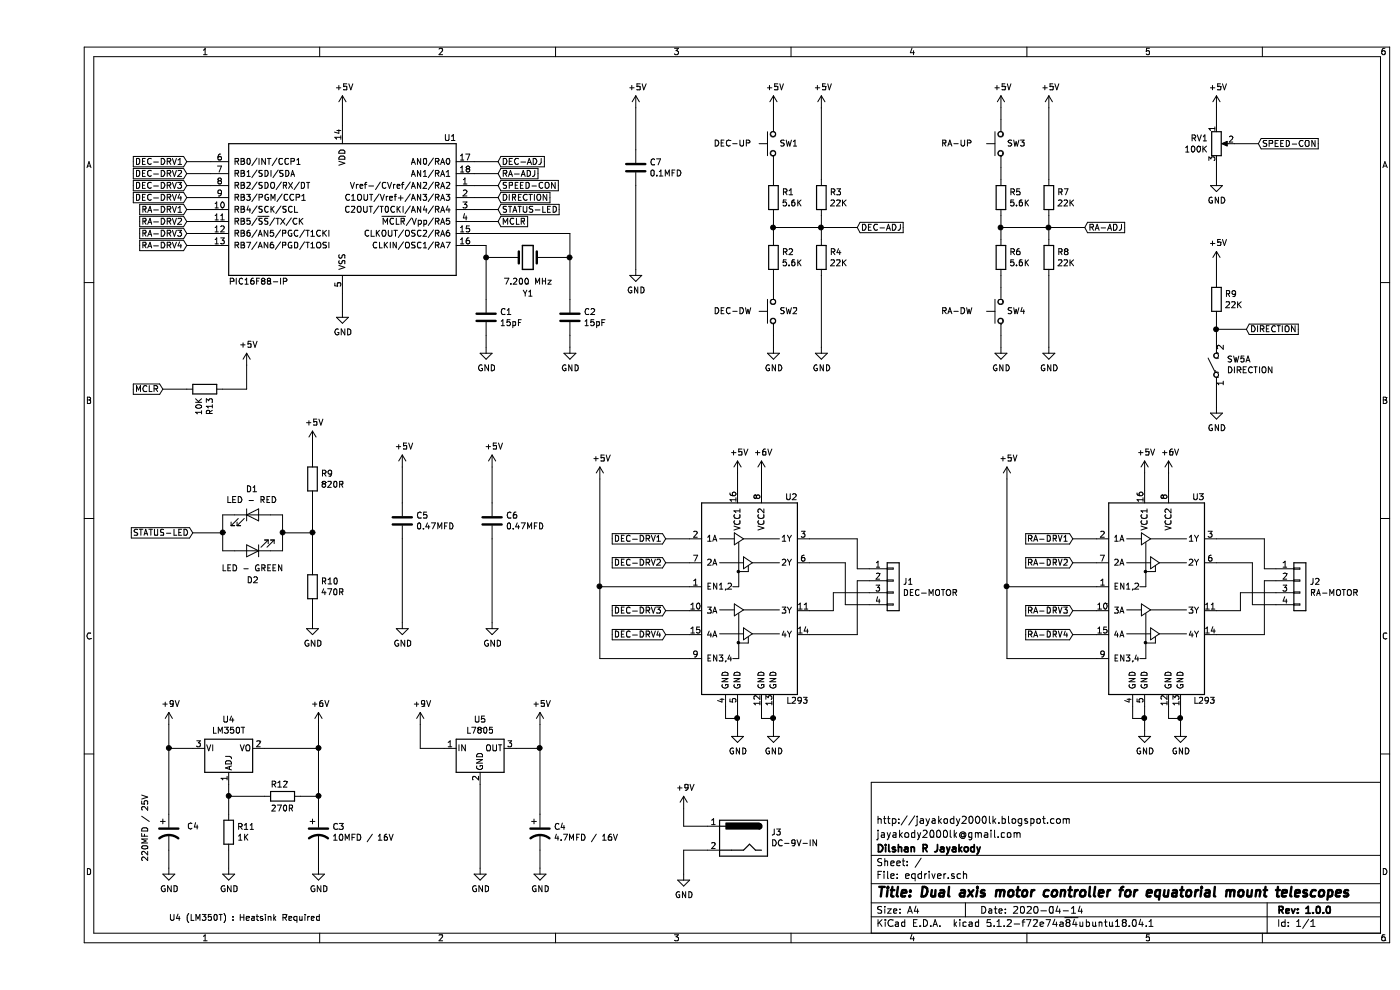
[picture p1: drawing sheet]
EESchema Schematic File Version 4
LIBS:eqdriver-cache
EELAYER 29 0
EELAYER END
$Descr A4 11693 8268
encoding utf-8
Sheet 1 1
Title "Dual axis motor controller for equatorial mount telescopes"
Date "2020-04-14"
Rev "1.0.0"
Comp "Dilshan R Jayakody"
Comment1 "jayakody2000lk@gmail.com"
Comment2 "http://jayakody2000lk.blogspot.com"
Comment3 ""
Comment4 ""
$EndDescr
$Comp
L MCU_Microchip_PIC16:PIC16F88-IP U1
U 1 1
P 2550 1750
F 0 "U1" H 3450 2350 50  0000 C CNN
F 1 "PIC16F88-IP" H 1850 1150 50  0000 C CNN
F 2 "" H 2550 1750 50  0001 C CIN
F 3 "http://ww1.microchip.com/downloads/en/DeviceDoc/30487D.pdf" H 2550 1750 50  0001 C CNN
	1    2550 1750
	1    0    0    -1  
$EndComp
$Comp
L power:GND #PWR?
U 1 1
P 2550 2600
F 0 "#PWR?" H 2550 2350 50  0001 C CNN
F 1 "GND" H 2555 2427 50  0000 C CNN
F 2 "" H 2550 2600 50  0001 C CNN
F 3 "" H 2550 2600 50  0001 C CNN
	1    2550 2600
	1    0    0    -1  
$EndComp
Wire Wire Line
	2550 2450 2550 2600
$Comp
L power:+5V #PWR?
U 1 1
P 2550 900
F 0 "#PWR?" H 2550 750 50  0001 C CNN
F 1 "+5V" H 2565 1073 50  0000 C CNN
F 2 "" H 2550 900 50  0001 C CNN
F 3 "" H 2550 900 50  0001 C CNN
	1    2550 900 
	1    0    0    -1  
$EndComp
Wire Wire Line
	2550 900  2550 1050
$Comp
L Device:Crystal Y1
U 1 1
P 4100 2150
F 0 "Y1" H 4100 1850 50  0000 C CNN
F 1 "7.200 MHz" H 4100 1950 50  0000 C CNN
F 2 "" H 4100 2150 50  0001 C CNN
F 3 "~" H 4100 2150 50  0001 C CNN
	1    4100 2150
	1    0    0    -1  
$EndComp
Wire Wire Line
	3650 2050 3750 2050
Wire Wire Line
	3750 2050 3750 2150
Wire Wire Line
	3750 2150 3950 2150
Wire Wire Line
	4450 1950 3650 1950
Wire Wire Line
	4450 1950 4450 2150
Wire Wire Line
	4450 2150 4250 2150
$Comp
L Device:C C1
U 1 1
P 3750 2650
F 0 "C1" H 3865 2696 50  0000 L CNN
F 1 "15pF" H 3865 2605 50  0000 L CNN
F 2 "" H 3788 2500 50  0001 C CNN
F 3 "~" H 3750 2650 50  0001 C CNN
	1    3750 2650
	1    0    0    -1  
$EndComp
$Comp
L Device:C C2
U 1 1
P 4450 2650
F 0 "C2" H 4565 2696 50  0000 L CNN
F 1 "15pF" H 4565 2605 50  0000 L CNN
F 2 "" H 4488 2500 50  0001 C CNN
F 3 "~" H 4450 2650 50  0001 C CNN
	1    4450 2650
	1    0    0    -1  
$EndComp
Wire Wire Line
	3750 2500 3750 2150
Connection ~ 3750 2150
Wire Wire Line
	4450 2150 4450 2500
Connection ~ 4450 2150
$Comp
L power:GND #PWR?
U 1 1
P 3750 2900
F 0 "#PWR?" H 3750 2650 50  0001 C CNN
F 1 "GND" H 3755 2727 50  0000 C CNN
F 2 "" H 3750 2900 50  0001 C CNN
F 3 "" H 3750 2900 50  0001 C CNN
	1    3750 2900
	1    0    0    -1  
$EndComp
$Comp
L power:GND #PWR?
U 1 1
P 4450 2900
F 0 "#PWR?" H 4450 2650 50  0001 C CNN
F 1 "GND" H 4455 2727 50  0000 C CNN
F 2 "" H 4450 2900 50  0001 C CNN
F 3 "" H 4450 2900 50  0001 C CNN
	1    4450 2900
	1    0    0    -1  
$EndComp
Text GLabel 3850 1550 2    50   Input ~ 0
SPEED-CON
Text GLabel 3850 1450 2    50   Input ~ 0
RA-ADJ
Text GLabel 3850 1350 2    50   Input ~ 0
DEC-ADJ
Text GLabel 3850 1650 2    50   Input ~ 0
DIRECTION
Text GLabel 3850 1750 2    50   Input ~ 0
STATUS-LED
Text GLabel 3850 1850 2    50   Input ~ 0
MCLR
Wire Wire Line
	3650 1350 3850 1350
Wire Wire Line
	3850 1450 3650 1450
Wire Wire Line
	3650 1550 3850 1550
Wire Wire Line
	3850 1650 3650 1650
Wire Wire Line
	3850 1750 3650 1750
Wire Wire Line
	3650 1850 3850 1850
Text GLabel 1250 1350 0    50   Input ~ 0
DEC-DRV1
Text GLabel 1250 1450 0    50   Input ~ 0
DEC-DRV2
Text GLabel 1250 1550 0    50   Input ~ 0
DEC-DRV3
Text GLabel 1250 1650 0    50   Input ~ 0
DEC-DRV4
Text GLabel 1250 1750 0    50   Input ~ 0
RA-DRV1
Text GLabel 1250 1850 0    50   Input ~ 0
RA-DRV2
Text GLabel 1250 1950 0    50   Input ~ 0
RA-DRV3
Text GLabel 1250 2050 0    50   Input ~ 0
RA-DRV4
Wire Wire Line
	1250 1350 1450 1350
Wire Wire Line
	1450 1450 1250 1450
Wire Wire Line
	1250 1550 1450 1550
Wire Wire Line
	1450 1650 1250 1650
Wire Wire Line
	1250 1750 1450 1750
Wire Wire Line
	1450 1850 1250 1850
Wire Wire Line
	1250 1950 1450 1950
Wire Wire Line
	1450 2050 1250 2050
$Comp
L Switch:SW_Push SW1
U 1 1
P 6150 1200
F 0 "SW1" V 6150 1150 50  0000 R CNN
F 1 "DEC-UP" V 6150 1700 50  0000 R CNN
F 2 "" H 6150 1400 50  0001 C CNN
F 3 "~" H 6150 1400 50  0001 C CNN
	1    6150 1200
	0    -1   -1   0   
$EndComp
$Comp
L Device:R R2
U 1 1
P 6150 2150
F 0 "R2" H 6220 2196 50  0000 L CNN
F 1 "5.6K" H 6220 2105 50  0000 L CNN
F 2 "" V 6080 2150 50  0001 C CNN
F 3 "~" H 6150 2150 50  0001 C CNN
	1    6150 2150
	1    0    0    -1  
$EndComp
$Comp
L power:+5V #PWR?
U 1 1
P 6150 900
F 0 "#PWR?" H 6150 750 50  0001 C CNN
F 1 "+5V" H 6165 1073 50  0000 C CNN
F 2 "" H 6150 900 50  0001 C CNN
F 3 "" H 6150 900 50  0001 C CNN
	1    6150 900 
	1    0    0    -1  
$EndComp
$Comp
L Device:R R1
U 1 1
P 6150 1650
F 0 "R1" H 6220 1696 50  0000 L CNN
F 1 "5.6K" H 6220 1605 50  0000 L CNN
F 2 "" V 6080 1650 50  0001 C CNN
F 3 "~" H 6150 1650 50  0001 C CNN
	1    6150 1650
	1    0    0    -1  
$EndComp
$Comp
L power:GND #PWR?
U 1 1
P 6150 2900
F 0 "#PWR?" H 6150 2650 50  0001 C CNN
F 1 "GND" H 6155 2727 50  0000 C CNN
F 2 "" H 6150 2900 50  0001 C CNN
F 3 "" H 6150 2900 50  0001 C CNN
	1    6150 2900
	1    0    0    -1  
$EndComp
$Comp
L Switch:SW_Push SW2
U 1 1
P 6150 2600
F 0 "SW2" V 6150 2550 50  0000 R CNN
F 1 "DEC-DW" V 6150 3100 50  0000 R CNN
F 2 "" H 6150 2800 50  0001 C CNN
F 3 "~" H 6150 2800 50  0001 C CNN
	1    6150 2600
	0    -1   -1   0   
$EndComp
Wire Wire Line
	4450 2800 4450 2900
Wire Wire Line
	3750 2800 3750 2900
Wire Wire Line
	6150 900  6150 1000
Wire Wire Line
	6150 1400 6150 1500
Wire Wire Line
	6150 1800 6150 1900
Wire Wire Line
	6150 2300 6150 2400
Wire Wire Line
	6150 2800 6150 2900
$Comp
L Device:R R3
U 1 1
P 6550 1650
F 0 "R3" H 6620 1696 50  0000 L CNN
F 1 "22K" H 6620 1605 50  0000 L CNN
F 2 "" V 6480 1650 50  0001 C CNN
F 3 "~" H 6550 1650 50  0001 C CNN
	1    6550 1650
	1    0    0    -1  
$EndComp
$Comp
L Device:R R4
U 1 1
P 6550 2150
F 0 "R4" H 6620 2196 50  0000 L CNN
F 1 "22K" H 6620 2105 50  0000 L CNN
F 2 "" V 6480 2150 50  0001 C CNN
F 3 "~" H 6550 2150 50  0001 C CNN
	1    6550 2150
	1    0    0    -1  
$EndComp
$Comp
L power:+5V #PWR?
U 1 1
P 6550 900
F 0 "#PWR?" H 6550 750 50  0001 C CNN
F 1 "+5V" H 6565 1073 50  0000 C CNN
F 2 "" H 6550 900 50  0001 C CNN
F 3 "" H 6550 900 50  0001 C CNN
	1    6550 900 
	1    0    0    -1  
$EndComp
$Comp
L power:GND #PWR?
U 1 1
P 6550 2900
F 0 "#PWR?" H 6550 2650 50  0001 C CNN
F 1 "GND" H 6555 2727 50  0000 C CNN
F 2 "" H 6550 2900 50  0001 C CNN
F 3 "" H 6550 2900 50  0001 C CNN
	1    6550 2900
	1    0    0    -1  
$EndComp
Wire Wire Line
	6550 900  6550 1500
Wire Wire Line
	6550 1800 6550 1900
Wire Wire Line
	6550 2300 6550 2900
Wire Wire Line
	6150 1900 6550 1900
Connection ~ 6150 1900
Wire Wire Line
	6150 1900 6150 2000
Connection ~ 6550 1900
Wire Wire Line
	6550 1900 6550 2000
Text GLabel 6850 1900 2    50   Input ~ 0
DEC-ADJ
Wire Wire Line
	6550 1900 6850 1900
$Comp
L Switch:SW_Push SW3
U 1 1
P 8050 1200
F 0 "SW3" V 8050 1150 50  0000 R CNN
F 1 "RA-UP" V 8050 1700 50  0000 R CNN
F 2 "" H 8050 1400 50  0001 C CNN
F 3 "~" H 8050 1400 50  0001 C CNN
	1    8050 1200
	0    -1   -1   0   
$EndComp
$Comp
L Device:R R6
U 1 1
P 8050 2150
F 0 "R6" H 8120 2196 50  0000 L CNN
F 1 "5.6K" H 8120 2105 50  0000 L CNN
F 2 "" V 7980 2150 50  0001 C CNN
F 3 "~" H 8050 2150 50  0001 C CNN
	1    8050 2150
	1    0    0    -1  
$EndComp
$Comp
L power:+5V #PWR?
U 1 1
P 8050 900
F 0 "#PWR?" H 8050 750 50  0001 C CNN
F 1 "+5V" H 8065 1073 50  0000 C CNN
F 2 "" H 8050 900 50  0001 C CNN
F 3 "" H 8050 900 50  0001 C CNN
	1    8050 900 
	1    0    0    -1  
$EndComp
$Comp
L Device:R R5
U 1 1
P 8050 1650
F 0 "R5" H 8120 1696 50  0000 L CNN
F 1 "5.6K" H 8120 1605 50  0000 L CNN
F 2 "" V 7980 1650 50  0001 C CNN
F 3 "~" H 8050 1650 50  0001 C CNN
	1    8050 1650
	1    0    0    -1  
$EndComp
$Comp
L power:GND #PWR?
U 1 1
P 8050 2900
F 0 "#PWR?" H 8050 2650 50  0001 C CNN
F 1 "GND" H 8055 2727 50  0000 C CNN
F 2 "" H 8050 2900 50  0001 C CNN
F 3 "" H 8050 2900 50  0001 C CNN
	1    8050 2900
	1    0    0    -1  
$EndComp
$Comp
L Switch:SW_Push SW4
U 1 1
P 8050 2600
F 0 "SW4" V 8050 2550 50  0000 R CNN
F 1 "RA-DW" V 8050 3100 50  0000 R CNN
F 2 "" H 8050 2800 50  0001 C CNN
F 3 "~" H 8050 2800 50  0001 C CNN
	1    8050 2600
	0    -1   -1   0   
$EndComp
Wire Wire Line
	8050 900  8050 1000
Wire Wire Line
	8050 1400 8050 1500
Wire Wire Line
	8050 1800 8050 1900
Wire Wire Line
	8050 2300 8050 2400
Wire Wire Line
	8050 2800 8050 2900
$Comp
L Device:R R7
U 1 1
P 8450 1650
F 0 "R7" H 8520 1696 50  0000 L CNN
F 1 "22K" H 8520 1605 50  0000 L CNN
F 2 "" V 8380 1650 50  0001 C CNN
F 3 "~" H 8450 1650 50  0001 C CNN
	1    8450 1650
	1    0    0    -1  
$EndComp
$Comp
L Device:R R8
U 1 1
P 8450 2150
F 0 "R8" H 8520 2196 50  0000 L CNN
F 1 "22K" H 8520 2105 50  0000 L CNN
F 2 "" V 8380 2150 50  0001 C CNN
F 3 "~" H 8450 2150 50  0001 C CNN
	1    8450 2150
	1    0    0    -1  
$EndComp
$Comp
L power:+5V #PWR?
U 1 1
P 8450 900
F 0 "#PWR?" H 8450 750 50  0001 C CNN
F 1 "+5V" H 8465 1073 50  0000 C CNN
F 2 "" H 8450 900 50  0001 C CNN
F 3 "" H 8450 900 50  0001 C CNN
	1    8450 900 
	1    0    0    -1  
$EndComp
$Comp
L power:GND #PWR?
U 1 1
P 8450 2900
F 0 "#PWR?" H 8450 2650 50  0001 C CNN
F 1 "GND" H 8455 2727 50  0000 C CNN
F 2 "" H 8450 2900 50  0001 C CNN
F 3 "" H 8450 2900 50  0001 C CNN
	1    8450 2900
	1    0    0    -1  
$EndComp
Wire Wire Line
	8450 900  8450 1500
Wire Wire Line
	8450 1800 8450 1900
Wire Wire Line
	8450 2300 8450 2900
Wire Wire Line
	8050 1900 8450 1900
Connection ~ 8050 1900
Wire Wire Line
	8050 1900 8050 2000
Connection ~ 8450 1900
Wire Wire Line
	8450 1900 8450 2000
Wire Wire Line
	8450 1900 8750 1900
Text GLabel 8750 1900 2    50   Input ~ 0
RA-ADJ
$Comp
L Device:R_POT RV1
U 1 1
P 9850 1200
F 0 "RV1" H 9781 1246 50  0000 R CNN
F 1 "100K" H 9781 1155 50  0000 R CNN
F 2 "" H 9850 1200 50  0001 C CNN
F 3 "~" H 9850 1200 50  0001 C CNN
	1    9850 1200
	1    0    0    -1  
$EndComp
$Comp
L power:+5V #PWR?
U 1 1
P 9850 900
F 0 "#PWR?" H 9850 750 50  0001 C CNN
F 1 "+5V" H 9865 1073 50  0000 C CNN
F 2 "" H 9850 900 50  0001 C CNN
F 3 "" H 9850 900 50  0001 C CNN
	1    9850 900 
	1    0    0    -1  
$EndComp
$Comp
L power:GND #PWR?
U 1 1
P 9850 1500
F 0 "#PWR?" H 9850 1250 50  0001 C CNN
F 1 "GND" H 9855 1327 50  0000 C CNN
F 2 "" H 9850 1500 50  0001 C CNN
F 3 "" H 9850 1500 50  0001 C CNN
	1    9850 1500
	1    0    0    -1  
$EndComp
Wire Wire Line
	9850 900  9850 1050
Wire Wire Line
	9850 1350 9850 1500
Text GLabel 10200 1200 2    50   Input ~ 0
SPEED-CON
Wire Wire Line
	10200 1200 10000 1200
$Comp
L Device:R R9
U 1 1
P 9850 2500
F 0 "R9" H 9920 2546 50  0000 L CNN
F 1 "22K" H 9920 2455 50  0000 L CNN
F 2 "" V 9780 2500 50  0001 C CNN
F 3 "~" H 9850 2500 50  0001 C CNN
	1    9850 2500
	1    0    0    -1  
$EndComp
$Comp
L power:+5V #PWR?
U 1 1
P 9850 2200
F 0 "#PWR?" H 9850 2050 50  0001 C CNN
F 1 "+5V" H 9865 2373 50  0000 C CNN
F 2 "" H 9850 2200 50  0001 C CNN
F 3 "" H 9850 2200 50  0001 C CNN
	1    9850 2200
	1    0    0    -1  
$EndComp
$Comp
L Switch:SW_DPST_x2 SW5
U 1 1
P 9850 3050
F 0 "SW5" V 9896 2962 50  0000 R CNN
F 1 "DIRECTION" V 9805 2962 50  0000 R CNN
F 2 "" H 9850 3050 50  0001 C CNN
F 3 "~" H 9850 3050 50  0001 C CNN
	1    9850 3050
	0    -1   -1   0   
$EndComp
$Comp
L power:GND #PWR?
U 1 1
P 9850 3400
F 0 "#PWR?" H 9850 3150 50  0001 C CNN
F 1 "GND" H 9855 3227 50  0000 C CNN
F 2 "" H 9850 3400 50  0001 C CNN
F 3 "" H 9850 3400 50  0001 C CNN
	1    9850 3400
	1    0    0    -1  
$EndComp
Wire Wire Line
	9850 2200 9850 2350
Wire Wire Line
	9850 2650 9850 2750
Wire Wire Line
	9850 3250 9850 3400
Text GLabel 10100 2750 2    50   Input ~ 0
DIRECTION
Wire Wire Line
	10100 2750 9850 2750
Connection ~ 9850 2750
Wire Wire Line
	9850 2750 9850 2850
$Comp
L Device:LED D1
U 1 1
P 1800 4300
F 0 "D1" H 1793 4516 50  0000 C CNN
F 1 "LED - RED" H 1793 4425 50  0000 C CNN
F 2 "" H 1800 4300 50  0001 C CNN
F 3 "~" H 1800 4300 50  0001 C CNN
	1    1800 4300
	1    0    0    -1  
$EndComp
$Comp
L Device:LED D2
U 1 1
P 1800 4600
F 0 "D2" H 1800 4850 50  0000 C CNN
F 1 "LED - GREEN" H 1800 4750 50  0000 C CNN
F 2 "" H 1800 4600 50  0001 C CNN
F 3 "~" H 1800 4600 50  0001 C CNN
	1    1800 4600
	-1   0    0    1   
$EndComp
Wire Wire Line
	1650 4300 1550 4300
Wire Wire Line
	1550 4300 1550 4450
Wire Wire Line
	1550 4600 1650 4600
Wire Wire Line
	1950 4300 2050 4300
Wire Wire Line
	2050 4300 2050 4450
Wire Wire Line
	2050 4600 1950 4600
$Comp
L Device:R R9
U 1 1
P 2300 4000
F 0 "R9" H 2370 4046 50  0000 L CNN
F 1 "820R" H 2370 3955 50  0000 L CNN
F 2 "" V 2230 4000 50  0001 C CNN
F 3 "~" H 2300 4000 50  0001 C CNN
	1    2300 4000
	1    0    0    -1  
$EndComp
$Comp
L Device:R R10
U 1 1
P 2300 4900
F 0 "R10" H 2370 4946 50  0000 L CNN
F 1 "470R" H 2370 4855 50  0000 L CNN
F 2 "" V 2230 4900 50  0001 C CNN
F 3 "~" H 2300 4900 50  0001 C CNN
	1    2300 4900
	1    0    0    -1  
$EndComp
Wire Wire Line
	2300 4150 2300 4450
Wire Wire Line
	2050 4450 2300 4450
Connection ~ 2050 4450
Wire Wire Line
	2050 4450 2050 4600
Connection ~ 2300 4450
Wire Wire Line
	2300 4450 2300 4750
$Comp
L power:+5V #PWR?
U 1 1
P 2300 3700
F 0 "#PWR?" H 2300 3550 50  0001 C CNN
F 1 "+5V" H 2315 3873 50  0000 C CNN
F 2 "" H 2300 3700 50  0001 C CNN
F 3 "" H 2300 3700 50  0001 C CNN
	1    2300 3700
	1    0    0    -1  
$EndComp
$Comp
L power:GND #PWR?
U 1 1
P 2300 5200
F 0 "#PWR?" H 2300 4950 50  0001 C CNN
F 1 "GND" H 2305 5027 50  0000 C CNN
F 2 "" H 2300 5200 50  0001 C CNN
F 3 "" H 2300 5200 50  0001 C CNN
	1    2300 5200
	1    0    0    -1  
$EndComp
Wire Wire Line
	2300 3700 2300 3850
Wire Wire Line
	2300 5050 2300 5200
Text GLabel 1300 4450 0    50   Input ~ 0
STATUS-LED
Wire Wire Line
	1300 4450 1550 4450
Connection ~ 1550 4450
Wire Wire Line
	1550 4450 1550 4600
$Comp
L Driver_Motor:L293 U2
U 1 1
P 5950 5100
F 0 "U2" H 6300 6050 50  0000 C CNN
F 1 "L293" H 6350 4350 50  0000 C CNN
F 2 "Package_DIP:DIP-16_W7.62mm" H 6200 4350 50  0001 L CNN
F 3 "http://www.ti.com/lit/ds/symlink/l293.pdf" H 5650 5800 50  0001 C CNN
	1    5950 5100
	1    0    0    -1  
$EndComp
$Comp
L power:GND #PWR?
U 1 1
P 5850 6100
F 0 "#PWR?" H 5850 5850 50  0001 C CNN
F 1 "GND" H 5855 5927 50  0000 C CNN
F 2 "" H 5850 6100 50  0001 C CNN
F 3 "" H 5850 6100 50  0001 C CNN
	1    5850 6100
	1    0    0    -1  
$EndComp
$Comp
L power:GND #PWR?
U 1 1
P 6150 6100
F 0 "#PWR?" H 6150 5850 50  0001 C CNN
F 1 "GND" H 6155 5927 50  0000 C CNN
F 2 "" H 6150 6100 50  0001 C CNN
F 3 "" H 6150 6100 50  0001 C CNN
	1    6150 6100
	1    0    0    -1  
$EndComp
Wire Wire Line
	5850 5900 5850 6000
Wire Wire Line
	6150 5900 6150 6000
Wire Wire Line
	6050 5900 6050 6000
Wire Wire Line
	6050 6000 6150 6000
Connection ~ 6150 6000
Wire Wire Line
	6150 6000 6150 6100
Wire Wire Line
	5750 5900 5750 6000
Wire Wire Line
	5750 6000 5850 6000
Connection ~ 5850 6000
Wire Wire Line
	5850 6000 5850 6100
$Comp
L power:+6V #PWR?
U 1 1
P 6050 3950
F 0 "#PWR?" H 6050 3800 50  0001 C CNN
F 1 "+6V" H 6065 4123 50  0000 C CNN
F 2 "" H 6050 3950 50  0001 C CNN
F 3 "" H 6050 3950 50  0001 C CNN
	1    6050 3950
	1    0    0    -1  
$EndComp
Wire Wire Line
	6050 3950 6050 4100
$Comp
L power:+5V #PWR?
U 1 1
P 5850 3950
F 0 "#PWR?" H 5850 3800 50  0001 C CNN
F 1 "+5V" H 5865 4123 50  0000 C CNN
F 2 "" H 5850 3950 50  0001 C CNN
F 3 "" H 5850 3950 50  0001 C CNN
	1    5850 3950
	1    0    0    -1  
$EndComp
Wire Wire Line
	5850 4100 5850 3950
Text GLabel 5250 4500 0    50   Input ~ 0
DEC-DRV1
Text GLabel 5250 4700 0    50   Input ~ 0
DEC-DRV2
Text GLabel 5250 5100 0    50   Input ~ 0
DEC-DRV3
Text GLabel 5250 5300 0    50   Input ~ 0
DEC-DRV4
Wire Wire Line
	5250 4500 5450 4500
Wire Wire Line
	5450 4700 5250 4700
Wire Wire Line
	5250 5100 5450 5100
Wire Wire Line
	5450 5300 5250 5300
$Comp
L power:+5V #PWR?
U 1 1
P 4700 4000
F 0 "#PWR?" H 4700 3850 50  0001 C CNN
F 1 "+5V" H 4715 4173 50  0000 C CNN
F 2 "" H 4700 4000 50  0001 C CNN
F 3 "" H 4700 4000 50  0001 C CNN
	1    4700 4000
	1    0    0    -1  
$EndComp
Wire Wire Line
	4700 4000 4700 4900
Wire Wire Line
	4700 5500 5450 5500
Wire Wire Line
	5450 4900 4700 4900
Connection ~ 4700 4900
Wire Wire Line
	4700 4900 4700 5500
$Comp
L Connector_Generic:Conn_01x04 J1
U 1 1
P 7150 4850
F 0 "J1" H 7230 4842 50  0000 L CNN
F 1 "DEC-MOTOR" H 7230 4751 50  0000 L CNN
F 2 "" H 7150 4850 50  0001 C CNN
F 3 "~" H 7150 4850 50  0001 C CNN
	1    7150 4850
	1    0    0    -1  
$EndComp
$Comp
L Driver_Motor:L293 U3
U 1 1
P 9350 5100
F 0 "U3" H 9700 6050 50  0000 C CNN
F 1 "L293" H 9750 4350 50  0000 C CNN
F 2 "Package_DIP:DIP-16_W7.62mm" H 9600 4350 50  0001 L CNN
F 3 "http://www.ti.com/lit/ds/symlink/l293.pdf" H 9050 5800 50  0001 C CNN
	1    9350 5100
	1    0    0    -1  
$EndComp
$Comp
L power:GND #PWR?
U 1 1
P 9250 6100
F 0 "#PWR?" H 9250 5850 50  0001 C CNN
F 1 "GND" H 9255 5927 50  0000 C CNN
F 2 "" H 9250 6100 50  0001 C CNN
F 3 "" H 9250 6100 50  0001 C CNN
	1    9250 6100
	1    0    0    -1  
$EndComp
$Comp
L power:GND #PWR?
U 1 1
P 9550 6100
F 0 "#PWR?" H 9550 5850 50  0001 C CNN
F 1 "GND" H 9555 5927 50  0000 C CNN
F 2 "" H 9550 6100 50  0001 C CNN
F 3 "" H 9550 6100 50  0001 C CNN
	1    9550 6100
	1    0    0    -1  
$EndComp
Wire Wire Line
	9250 5900 9250 6000
Wire Wire Line
	9550 5900 9550 6000
Wire Wire Line
	9450 5900 9450 6000
Wire Wire Line
	9450 6000 9550 6000
Connection ~ 9550 6000
Wire Wire Line
	9550 6000 9550 6100
Wire Wire Line
	9150 5900 9150 6000
Wire Wire Line
	9150 6000 9250 6000
Connection ~ 9250 6000
Wire Wire Line
	9250 6000 9250 6100
$Comp
L power:+6V #PWR?
U 1 1
P 9450 3950
F 0 "#PWR?" H 9450 3800 50  0001 C CNN
F 1 "+6V" H 9465 4123 50  0000 C CNN
F 2 "" H 9450 3950 50  0001 C CNN
F 3 "" H 9450 3950 50  0001 C CNN
	1    9450 3950
	1    0    0    -1  
$EndComp
Wire Wire Line
	9450 3950 9450 4100
$Comp
L power:+5V #PWR?
U 1 1
P 9250 3950
F 0 "#PWR?" H 9250 3800 50  0001 C CNN
F 1 "+5V" H 9265 4123 50  0000 C CNN
F 2 "" H 9250 3950 50  0001 C CNN
F 3 "" H 9250 3950 50  0001 C CNN
	1    9250 3950
	1    0    0    -1  
$EndComp
Wire Wire Line
	9250 4100 9250 3950
Wire Wire Line
	8650 4500 8850 4500
Wire Wire Line
	8850 4700 8650 4700
Wire Wire Line
	8650 5100 8850 5100
Wire Wire Line
	8850 5300 8650 5300
$Comp
L power:+5V #PWR?
U 1 1
P 8100 4000
F 0 "#PWR?" H 8100 3850 50  0001 C CNN
F 1 "+5V" H 8115 4173 50  0000 C CNN
F 2 "" H 8100 4000 50  0001 C CNN
F 3 "" H 8100 4000 50  0001 C CNN
	1    8100 4000
	1    0    0    -1  
$EndComp
Wire Wire Line
	8100 4000 8100 4900
Wire Wire Line
	8100 5500 8850 5500
Wire Wire Line
	8850 4900 8100 4900
Connection ~ 8100 4900
Wire Wire Line
	8100 4900 8100 5500
$Comp
L Connector_Generic:Conn_01x04 J2
U 1 1
P 10550 4850
F 0 "J2" H 10630 4842 50  0000 L CNN
F 1 "RA-MOTOR" H 10630 4751 50  0000 L CNN
F 2 "" H 10550 4850 50  0001 C CNN
F 3 "~" H 10550 4850 50  0001 C CNN
	1    10550 4850
	1    0    0    -1  
$EndComp
Text GLabel 8650 4500 0    50   Input ~ 0
RA-DRV1
Text GLabel 8650 4700 0    50   Input ~ 0
RA-DRV2
Text GLabel 8650 5100 0    50   Input ~ 0
RA-DRV3
Text GLabel 8650 5300 0    50   Input ~ 0
RA-DRV4
$Comp
L Regulator_Linear:LM350_TO220 U4
U 1 1
P 1600 6250
F 0 "U4" H 1600 6492 50  0000 C CNN
F 1 "LM350T" H 1600 6401 50  0000 C CNN
F 2 "Package_TO_SOT_THT:TO-220-3_Vertical" H 1600 6500 50  0001 C CIN
F 3 "http://www.fairchildsemi.com/ds/LM/LM350.pdf" H 1600 6250 50  0001 C CNN
	1    1600 6250
	1    0    0    -1  
$EndComp
$Comp
L Device:R R11
U 1 1
P 1600 6950
F 0 "R11" H 1670 6996 50  0000 L CNN
F 1 "1K" H 1670 6905 50  0000 L CNN
F 2 "" V 1530 6950 50  0001 C CNN
F 3 "~" H 1600 6950 50  0001 C CNN
	1    1600 6950
	1    0    0    -1  
$EndComp
$Comp
L power:GND #PWR?
U 1 1
P 1600 7250
F 0 "#PWR?" H 1600 7000 50  0001 C CNN
F 1 "GND" H 1605 7077 50  0000 C CNN
F 2 "" H 1600 7250 50  0001 C CNN
F 3 "" H 1600 7250 50  0001 C CNN
	1    1600 7250
	1    0    0    -1  
$EndComp
Wire Wire Line
	1600 6550 1600 6650
Wire Wire Line
	1600 7100 1600 7250
$Comp
L Device:R R12
U 1 1
P 2050 6650
F 0 "R12" V 1950 6550 50  0000 L CNN
F 1 "270R" V 2150 6550 50  0000 L CNN
F 2 "" V 1980 6650 50  0001 C CNN
F 3 "~" H 2050 6650 50  0001 C CNN
	1    2050 6650
	0    1    1    0   
$EndComp
Wire Wire Line
	1900 6650 1600 6650
Connection ~ 1600 6650
Wire Wire Line
	1600 6650 1600 6800
Wire Wire Line
	1900 6250 2350 6250
Wire Wire Line
	2350 6250 2350 6650
Wire Wire Line
	2350 6650 2200 6650
$Comp
L Device:CP1 C3
U 1 1
P 2350 6950
F 0 "C3" H 2465 6996 50  0000 L CNN
F 1 "10MFD / 16V" H 2465 6905 50  0000 L CNN
F 2 "" H 2350 6950 50  0001 C CNN
F 3 "~" H 2350 6950 50  0001 C CNN
	1    2350 6950
	1    0    0    -1  
$EndComp
$Comp
L power:GND #PWR?
U 1 1
P 2350 7250
F 0 "#PWR?" H 2350 7000 50  0001 C CNN
F 1 "GND" H 2355 7077 50  0000 C CNN
F 2 "" H 2350 7250 50  0001 C CNN
F 3 "" H 2350 7250 50  0001 C CNN
	1    2350 7250
	1    0    0    -1  
$EndComp
Wire Wire Line
	2350 6800 2350 6650
Connection ~ 2350 6650
Wire Wire Line
	2350 7100 2350 7250
$Comp
L power:+9V #PWR?
U 1 1
P 1100 6050
F 0 "#PWR?" H 1100 5900 50  0001 C CNN
F 1 "+9V" H 1115 6223 50  0000 C CNN
F 2 "" H 1100 6050 50  0001 C CNN
F 3 "" H 1100 6050 50  0001 C CNN
	1    1100 6050
	1    0    0    -1  
$EndComp
$Comp
L Device:CP1 C4
U 1 1
P 1100 6950
F 0 "C4" H 1250 7000 50  0000 L CNN
F 1 "220MFD / 25V" V 900 6700 50  0000 L CNN
F 2 "" H 1100 6950 50  0001 C CNN
F 3 "~" H 1100 6950 50  0001 C CNN
	1    1100 6950
	1    0    0    -1  
$EndComp
$Comp
L power:GND #PWR?
U 1 1
P 1100 7250
F 0 "#PWR?" H 1100 7000 50  0001 C CNN
F 1 "GND" H 1105 7077 50  0000 C CNN
F 2 "" H 1100 7250 50  0001 C CNN
F 3 "" H 1100 7250 50  0001 C CNN
	1    1100 7250
	1    0    0    -1  
$EndComp
Wire Wire Line
	1100 7100 1100 7250
Wire Wire Line
	1100 6050 1100 6250
Wire Wire Line
	1300 6250 1100 6250
Connection ~ 1100 6250
Wire Wire Line
	1100 6250 1100 6800
$Comp
L Regulator_Linear:L7805 U5
U 1 1
P 3700 6250
F 0 "U5" H 3700 6492 50  0000 C CNN
F 1 "L7805" H 3700 6401 50  0000 C CNN
F 2 "" H 3725 6100 50  0001 L CIN
F 3 "http://www.st.com/content/ccc/resource/technical/document/datasheet/41/4f/b3/b0/12/d4/47/88/CD00000444.pdf/files/CD00000444.pdf/jcr:content/translations/en.CD00000444.pdf" H 3700 6200 50  0001 C CNN
	1    3700 6250
	1    0    0    -1  
$EndComp
$Comp
L power:+9V #PWR?
U 1 1
P 3200 6050
F 0 "#PWR?" H 3200 5900 50  0001 C CNN
F 1 "+9V" H 3215 6223 50  0000 C CNN
F 2 "" H 3200 6050 50  0001 C CNN
F 3 "" H 3200 6050 50  0001 C CNN
	1    3200 6050
	1    0    0    -1  
$EndComp
$Comp
L power:+5V #PWR?
U 1 1
P 4200 6050
F 0 "#PWR?" H 4200 5900 50  0001 C CNN
F 1 "+5V" H 4215 6223 50  0000 C CNN
F 2 "" H 4200 6050 50  0001 C CNN
F 3 "" H 4200 6050 50  0001 C CNN
	1    4200 6050
	1    0    0    -1  
$EndComp
$Comp
L power:GND #PWR?
U 1 1
P 3700 7250
F 0 "#PWR?" H 3700 7000 50  0001 C CNN
F 1 "GND" H 3705 7077 50  0000 C CNN
F 2 "" H 3700 7250 50  0001 C CNN
F 3 "" H 3700 7250 50  0001 C CNN
	1    3700 7250
	1    0    0    -1  
$EndComp
$Comp
L power:+6V #PWR?
U 1 1
P 2350 6050
F 0 "#PWR?" H 2350 5900 50  0001 C CNN
F 1 "+6V" H 2365 6223 50  0000 C CNN
F 2 "" H 2350 6050 50  0001 C CNN
F 3 "" H 2350 6050 50  0001 C CNN
	1    2350 6050
	1    0    0    -1  
$EndComp
Wire Wire Line
	2350 6050 2350 6250
Connection ~ 2350 6250
Wire Wire Line
	3200 6050 3200 6250
Wire Wire Line
	3200 6250 3400 6250
Wire Wire Line
	4200 6050 4200 6250
Wire Wire Line
	4200 6250 4000 6250
Wire Wire Line
	3700 6550 3700 7250
$Comp
L Device:CP1 C4
U 1 1
P 4200 6950
F 0 "C4" H 4315 6996 50  0000 L CNN
F 1 "4.7MFD / 16V" H 4315 6905 50  0000 L CNN
F 2 "" H 4200 6950 50  0001 C CNN
F 3 "~" H 4200 6950 50  0001 C CNN
	1    4200 6950
	1    0    0    -1  
$EndComp
$Comp
L power:GND #PWR?
U 1 1
P 4200 7250
F 0 "#PWR?" H 4200 7000 50  0001 C CNN
F 1 "GND" H 4205 7077 50  0000 C CNN
F 2 "" H 4200 7250 50  0001 C CNN
F 3 "" H 4200 7250 50  0001 C CNN
	1    4200 7250
	1    0    0    -1  
$EndComp
Wire Wire Line
	4200 6250 4200 6800
Connection ~ 4200 6250
Wire Wire Line
	4200 7100 4200 7250
$Comp
L power:+5V #PWR?
U 1 1
P 3050 3900
F 0 "#PWR?" H 3050 3750 50  0001 C CNN
F 1 "+5V" H 3065 4073 50  0000 C CNN
F 2 "" H 3050 3900 50  0001 C CNN
F 3 "" H 3050 3900 50  0001 C CNN
	1    3050 3900
	1    0    0    -1  
$EndComp
$Comp
L Device:C C5
U 1 1
P 3050 4350
F 0 "C5" H 3165 4396 50  0000 L CNN
F 1 "0.47MFD" H 3165 4305 50  0000 L CNN
F 2 "" H 3088 4200 50  0001 C CNN
F 3 "~" H 3050 4350 50  0001 C CNN
	1    3050 4350
	1    0    0    -1  
$EndComp
$Comp
L power:GND #PWR?
U 1 1
P 3050 5200
F 0 "#PWR?" H 3050 4950 50  0001 C CNN
F 1 "GND" H 3055 5027 50  0000 C CNN
F 2 "" H 3050 5200 50  0001 C CNN
F 3 "" H 3050 5200 50  0001 C CNN
	1    3050 5200
	1    0    0    -1  
$EndComp
Wire Wire Line
	3050 4500 3050 5200
Wire Wire Line
	3050 3900 3050 4200
$Comp
L power:+5V #PWR?
U 1 1
P 3800 3900
F 0 "#PWR?" H 3800 3750 50  0001 C CNN
F 1 "+5V" H 3815 4073 50  0000 C CNN
F 2 "" H 3800 3900 50  0001 C CNN
F 3 "" H 3800 3900 50  0001 C CNN
	1    3800 3900
	1    0    0    -1  
$EndComp
$Comp
L Device:C C6
U 1 1
P 3800 4350
F 0 "C6" H 3915 4396 50  0000 L CNN
F 1 "0.47MFD" H 3915 4305 50  0000 L CNN
F 2 "" H 3838 4200 50  0001 C CNN
F 3 "~" H 3800 4350 50  0001 C CNN
	1    3800 4350
	1    0    0    -1  
$EndComp
$Comp
L power:GND #PWR?
U 1 1
P 3800 5200
F 0 "#PWR?" H 3800 4950 50  0001 C CNN
F 1 "GND" H 3805 5027 50  0000 C CNN
F 2 "" H 3800 5200 50  0001 C CNN
F 3 "" H 3800 5200 50  0001 C CNN
	1    3800 5200
	1    0    0    -1  
$EndComp
Wire Wire Line
	3800 4500 3800 5200
Wire Wire Line
	3800 3900 3800 4200
$Comp
L power:+5V #PWR?
U 1 1
P 5000 900
F 0 "#PWR?" H 5000 750 50  0001 C CNN
F 1 "+5V" H 5015 1073 50  0000 C CNN
F 2 "" H 5000 900 50  0001 C CNN
F 3 "" H 5000 900 50  0001 C CNN
	1    5000 900 
	1    0    0    -1  
$EndComp
$Comp
L Device:C C7
U 1 1
P 5000 1400
F 0 "C7" H 5115 1446 50  0000 L CNN
F 1 "0.1MFD" H 5115 1355 50  0000 L CNN
F 2 "" H 5038 1250 50  0001 C CNN
F 3 "~" H 5000 1400 50  0001 C CNN
	1    5000 1400
	1    0    0    -1  
$EndComp
$Comp
L power:GND #PWR?
U 1 1
P 5000 2250
F 0 "#PWR?" H 5000 2000 50  0001 C CNN
F 1 "GND" H 5005 2077 50  0000 C CNN
F 2 "" H 5000 2250 50  0001 C CNN
F 3 "" H 5000 2250 50  0001 C CNN
	1    5000 2250
	1    0    0    -1  
$EndComp
Wire Wire Line
	5000 1550 5000 2250
$Comp
L Connector:Barrel_Jack J3
U 1 1
P 5900 7000
F 0 "J3" H 5670 7050 50  0000 R CNN
F 1 "DC-9V-IN" H 5670 6959 50  0000 R CNN
F 2 "" H 5950 6960 50  0001 C CNN
F 3 "~" H 5950 6960 50  0001 C CNN
	1    5900 7000
	-1   0    0    -1  
$EndComp
$Comp
L power:GND #PWR?
U 1 1
P 5400 7300
F 0 "#PWR?" H 5400 7050 50  0001 C CNN
F 1 "GND" H 5405 7127 50  0000 C CNN
F 2 "" H 5400 7300 50  0001 C CNN
F 3 "" H 5400 7300 50  0001 C CNN
	1    5400 7300
	1    0    0    -1  
$EndComp
$Comp
L power:+9V #PWR?
U 1 1
P 5400 6750
F 0 "#PWR?" H 5400 6600 50  0001 C CNN
F 1 "+9V" H 5415 6923 50  0000 C CNN
F 2 "" H 5400 6750 50  0001 C CNN
F 3 "" H 5400 6750 50  0001 C CNN
	1    5400 6750
	1    0    0    -1  
$EndComp
Wire Wire Line
	5600 7100 5400 7100
Wire Wire Line
	5400 7100 5400 7300
Wire Wire Line
	5600 6900 5400 6900
Wire Wire Line
	5400 6900 5400 6750
Text GLabel 1050 3250 0    50   Input ~ 0
MCLR
$Comp
L Device:R R13
U 1 1
P 1400 3250
F 0 "R13" H 1470 3296 50  0000 L CNN
F 1 "10K" H 1470 3205 50  0000 L CNN
F 2 "" V 1330 3250 50  0001 C CNN
F 3 "~" H 1400 3250 50  0001 C CNN
	1    1400 3250
	0    1    1    0   
$EndComp
$Comp
L power:+5V #PWR?
U 1 1
P 1750 3050
F 0 "#PWR?" H 1750 2900 50  0001 C CNN
F 1 "+5V" H 1765 3223 50  0000 C CNN
F 2 "" H 1750 3050 50  0001 C CNN
F 3 "" H 1750 3050 50  0001 C CNN
	1    1750 3050
	1    0    0    -1  
$EndComp
Wire Wire Line
	1050 3250 1250 3250
Wire Wire Line
	1550 3250 1750 3250
Wire Wire Line
	1750 3250 1750 3050
Wire Wire Line
	5000 900  5000 1250
Text Notes 1100 7700 0    50   ~ 0
U4 (LM350T) : Heatsink Required
Wire Wire Line
	6450 4500 6850 4500
Wire Wire Line
	6850 4500 6850 4750
Wire Wire Line
	6850 4750 6950 4750
Wire Wire Line
	6450 5300 6850 5300
Wire Wire Line
	6850 5300 6850 4850
Wire Wire Line
	6850 4850 6950 4850
Wire Wire Line
	6950 5050 6750 5050
Wire Wire Line
	6750 5050 6750 4700
Wire Wire Line
	6750 4700 6450 4700
Wire Wire Line
	6950 4950 6650 4950
Wire Wire Line
	6650 4950 6650 5100
Wire Wire Line
	6450 5100 6650 5100
Wire Wire Line
	10350 4750 10250 4750
Wire Wire Line
	10250 4750 10250 4500
Wire Wire Line
	9850 4500 10250 4500
Wire Wire Line
	10350 4850 10250 4850
Wire Wire Line
	10250 4850 10250 5300
Wire Wire Line
	10250 5300 9850 5300
Wire Wire Line
	10350 5050 10150 5050
Wire Wire Line
	10150 5050 10150 4700
Wire Wire Line
	9850 4700 10150 4700
Wire Wire Line
	9850 5100 10050 5100
Wire Wire Line
	10050 5100 10050 4950
Wire Wire Line
	10050 4950 10350 4950
$EndSCHEMATC
